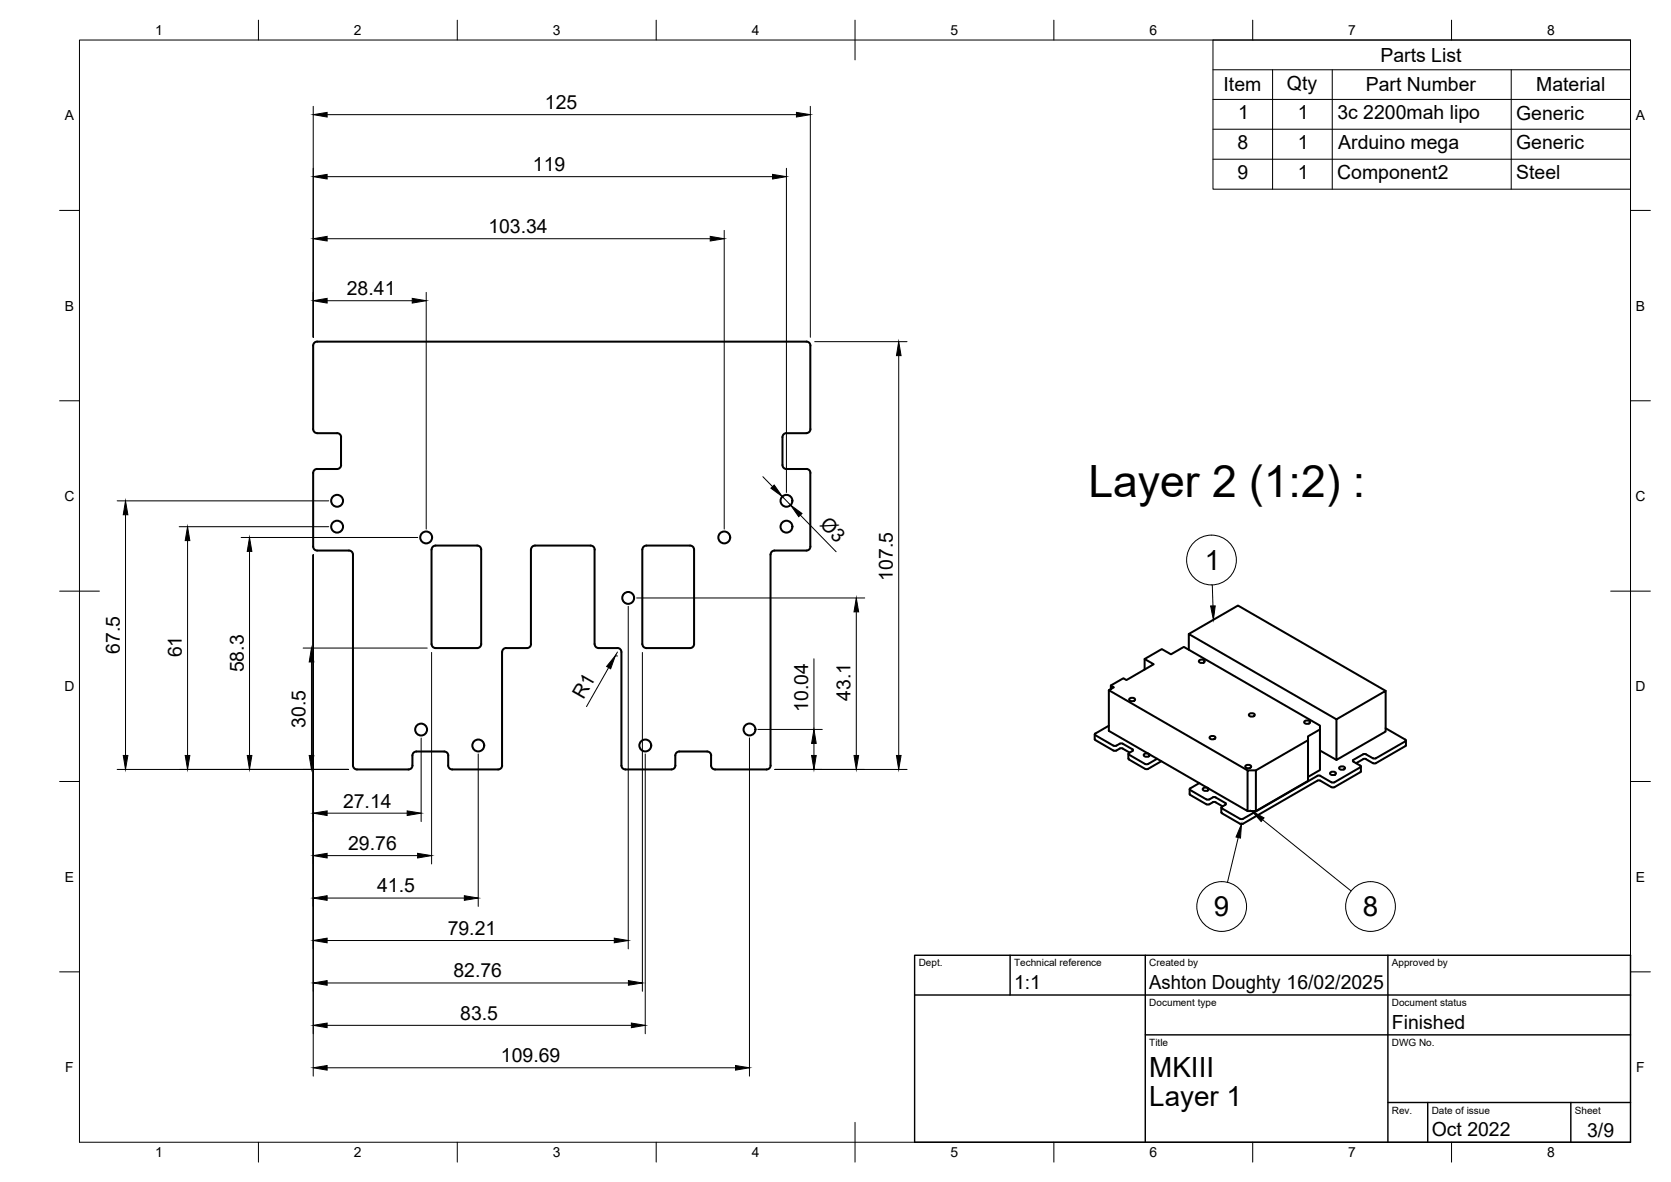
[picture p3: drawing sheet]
<svg xmlns="http://www.w3.org/2000/svg" width="420mm" height="297mm" viewBox="0 0 420 297" stroke-linecap="round" stroke-linejoin="round" font-family="sans-serif">
<!-- layer: Visible -->
<g fill="none" stroke="#000" stroke-width=".51">
<path d="M79.7 85.9h123.1M79.7 85.8a1.01 1.01 0 0 0-1 1v21.1a1.01 1.01 0 0 0 1 .9M202.8 85.8a1.01 1.01 0 0 1 1 1M203.8 86.9v21M79.7 108.9l5.1-.1a1.01 1.01 0 0 1 1 1.1l-.1 7a.97 .97 0 0 1-.9 1h-5.1M79.7 117.8a1.01 1.01 0 0 0-1 1v18.6a1.01 1.01 0 0 0 1 1M202.8 108.9l-5.1-.1a1.01 1.01 0 0 0-1 1.1v7a1.01 1.01 0 0 0 1 1h5.1M202.8 117.8a1.01 1.01 0 0 1 1 1M203.8 118.9v18.5M203.8 107.8a1.01 1.01 0 0 1-1 1M79.7 138.4h8a1.01 1.01 0 0 1 1.1 1v53a1.01 1.01 0 0 0 1 1h12.9a1.01 1.01 0 0 0 1-1v-2.5M108.8 137.4l.7-.3h10.5a1.01 1.01 0 0 1 1 1v23.8a1.01 1.01 0 0 1-1 1h-10.5a1.01 1.01 0 0 1-1-1v-23.8z"/>
<path d="M148.5 137.1h-14a1.04 1.04 0 0 0-1 1v23.8a1.01 1.01 0 0 1-1 1h-5.2M148.5 137.1a1.01 1.01 0 0 1 1 1M149.5 138.1v23.8M161.5 138.1v23.8M162.5 137.1h11a1.01 1.01 0 0 1 1 1v23.8a1.01 1.01 0 0 1-1 1h-11M162.5 137.1a1.01 1.01 0 0 0-1 1M202.8 138.4h-8a1.04 1.04 0 0 0-1.1 1l.1 53a1.01 1.01 0 0 1-1.1 1h-12.9a1.01 1.01 0 0 1-1-1v-2.5M203.8 137.3a1.01 1.01 0 0 1-1 1.1M298.9 159.3l12.4-7.1 37.1 21.4M126.2 163.9v28.5M127.3 162.8a1.01 1.01 0 0 0-1 1M149.5 161.9a1.01 1.01 0 0 0 1 1"/>
<path d="M150.5 162.9l4.7-.1a1.01 1.01 0 0 1 1.1 1v28.6a1.01 1.01 0 0 0 1 1h11.5M161.5 161.9a1.01 1.01 0 0 0 1 1M279.3 173.2v-.9l.8 .4-1.3 .7M284.1 175.5l.6-.1a.58 .58 0 0 1 .7 .5l-.7 .3a.58 .58 0 0 1-.8-.5zM287.8 168.3v-2.7l4.3-2.5 2.3 1.3 3.3-1.8 34.2 19.7v11.2l-3 1.7M287.8 165.6l2.3 1.3-6.9 4-.7-.5-3.2 1.9M298.9 163.3v-4l37.1 21.5M301.7 165.9l.5-.2a.58 .58 0 0 1 .7 .6l-.7 .3a.58 .58 0 0 1-.7-.5zM314.2 179.4l.6-.2a.58 .58 0 0 1 .7 .6l-.7 .3a.58 .58 0 0 1-.8-.6zM104.7 188.9h7a1.01 1.01 0 0 1 1 1M104.7 188.9a1.01 1.01 0 0 0-1 1M112.7 189.9v2.5a1.01 1.01 0 0 0 1 1h11.5"/>
<path d="M126.3 192.4a1.01 1.01 0 0 1-1 1M169.8 189.9v2.5M169.8 192.4a1.01 1.01 0 0 1-1 1M177.8 188.9h-7a1.01 1.01 0 0 0-1 1M177.8 188.9a1.01 1.01 0 0 1 1 1M275.3 184.5l.1 1.5M275.4 186l4.6 2.6M275.4 184.3l-.1 .3 .1 .1 4.6 2.7h.5l1.6-.6 2.7 1.5 .1 .3-1 .6-.1 .3 4.2 2.5M278.8 182.4l-3.4 1.9M280 188.6h.7M281.6 188.1l-.9 .5M281.6 188.1h.7"/>
<path d="M282.3 188.1l1.7 1M283.7 189.4v1.3M283.7 190.6l.2 .3 4.3 2.4 .5-.1 3.3-1.9M287.8 189.4l.5-.1a.58 .58 0 0 1 .7 .6l-.7 .3a.58 .58 0 0 1-.7-.6zM288 192h.7M291 190.7l-2.4 1.3M299.1 198.3l.1 1.4 4.1 2.4M301.6 196.8l-2.3 1.3-.2 .3 4.3 2.5 .4 .1 1.6-.7 2.7 1.5 .2 .3-1.2 .7 .2 .3M302.6 198l.6-.1a.58 .58 0 0 1 .7 .5l-.7 .4a.58 .58 0 0 1-.8-.6zM304.3 185.1l.6-.2a.58 .58 0 0 1 .7 .6l-.7 .3a.58 .58 0 0 1-.8-.5zM313.3 192.3l.5-.1a.58 .58 0 0 1 .8 .5l-.8 .4a.58 .58 0 0 1-.7-.6zM313.7 193.6l-34.9-20.2v10.3l34.9 20.1v-10.2h2.1"/>
<path d="M328.1 181.2l.6-.2a.58 .58 0 0 1 .7 .6l-.7 .3a.58 .58 0 0 1-.8-.5zM328.9 186l-13.1 7.6v10.2h-2.1M331.3 195l-18.8 10.8M331.3 195h.7M331.9 183.3l-3 1.7v11.2l-13.1 7.6M331.9 188.6l4.1 2.4M332 195l2.8 1.6M334.6 194l.6-.1a.58 .58 0 0 1 .7 .6l-.7 .3a.58 .58 0 0 1-.8-.6zM334.8 196.6h.7M336 180.8l12.4-7.2v10.2l-12.4 7.2zM336.9 192.7l.5-.1a.58 .58 0 0 1 .8 .5l-.8 .3a.58 .58 0 0 1-.7-.5zM340.3 191.4l1.8 1"/>
<path d="M342.1 194l-6.8 3.9-.5-.1-2.8-1.6h-.7l-18.8 10.8h-.7M342.1 192.8l-6.6 3.8M342.1 192.4l.1 .1-.1 .3M342.2 192.6v1.2l-.1 .2M345.2 190.6l-1.7-1-.5-.1-2.7 1.5-.1 .2 .1 .2M345.2 190.6h.8M348.4 183l5 2.9 .1 .1-.1 .3M353.4 186.3l-7.5 4.3M353.5 186.1l-.1 1.4-7.5 4.3h-.7l-2.2-1.1-2 1.1M303.4 202.1h.7M304.1 202.1l1.3-.6 2 1.1M307.1 202.9v1.3"/>
<path d="M307.1 204.1l4.7 2.9M307.2 203.1l4.6 2.7M311.8 205.8h.7"/>
<circle cx="84.8" cy="125.9" r="1.49"/>
<circle cx="84.8" cy="132.4" r="1.49"/>
<circle cx="107.2" cy="135.1" r="1.49"/>
<circle cx="182.1" cy="135.1" r="1.49"/>
<circle cx="197.7" cy="132.4" r="1.49"/>
<circle cx="197.7" cy="125.9" r="1.49"/>
<circle cx="158" cy="150.3" r="1.49"/>
<circle cx="105.9" cy="183.3" r="1.49"/>
<circle cx="120.3" cy="187.3" r="1.49"/>
<circle cx="162.3" cy="187.3" r="1.49"/>
<circle cx="188.5" cy="183.3" r="1.49"/>
</g>
<!-- layer: BORDER -->
<g fill="none" stroke="#000" stroke-width=".25">
<path d="M20 10.1h390v276.9h-390zM65 5.1v5M115 5.1v5M165 5.1v5M215 5.1v10M265 5.1v5M315 5.1v5M365 5.1v5M15 52.9h5M410 52.9h5M15 100.7h5M410 100.7h5"/>
<path d="M15 148.6h10M405 148.6h10M15 196.4h5M410 196.4h5M15 244.2h5M410 244.2h5M65 287v5M115 287v5M165 287v5M215 282.1v9.9M265 287v5M315 287v5"/>
<path d="M365 287v5"/>
</g>
<!-- layer: TITLEBLOCK -->
<path d="M230 240.1h180v46.9h-180zM230 250h180M254 240.1v9.9M288 240.1v46.9M349 240.1v46.9M288 260.1h122M349 277.1h61M359 277.1v9.9M395 277.1v9.9" fill="none" stroke="#000" stroke-width=".36"/>
<!-- layer: Parts Lists -->
<path d="M305 10.1h105v37.4h-105zM305 17.5h105M320 17.5v30M335 17.5v30M380 17.5v30M305 25h105M305 32.5h105M305 40h105" fill="none" stroke="#000" stroke-width=".25"/>
<!-- layer: Balloons -->
<g fill="none" stroke="#000" stroke-width=".25">
<circle cx="304.6" cy="140.7" r="6.3"/>
<circle cx="307.2" cy="227.8" r="6.3"/>
<circle cx="344.6" cy="227.8" r="6.3"/>
</g>
<!-- layer: 0 -->
<path d="M304.4 152.3h1.2l-.5 3.5zM312.2 207.1l-.3 3.5-1.1-.3zM314.7 203.8l3.1 1.7-.7 .9z" fill="#000" stroke="#000" stroke-width=".25"/>
<path d="M304.8 147l.2 5.3M311.3 210.5l-2.7 11.2M317.5 206l22.2 17.9" fill="none" stroke="#000" stroke-width=".25"/>
<!-- layer: FD_Dimensions -->
<g fill="none" stroke="#000" stroke-width=".25">
<path d="M78.8 26.7v58.1M82.3 28.8h118M203.8 26.7v58.1M82.3 44.4h111.9M82.3 60h96.3M182.1 57.9v75.1M197.7 42.3v81.5M82.3 75.6h21.4M107.2 73.5v59.5M204.9 85.9h23.2M226 89.4v100.5M191.8 119.8l2.4 2.5"/>
<path d="M29.5 125.9h53.2M31.6 129.4v60.5M45.1 132.4h37.6M47.2 135.9v54M60.6 135.1h44.5M62.7 138.6v51.3M78.8 139.5v130.9M196.7 124.8l2.1 2.1M201.2 129.4l9 9.2M158 152.4v86M160.1 150.3h57.3M215.3 153.8v36.1"/>
<path d="M76.2 162.9h31.2M78.3 166.4v23.5M108.5 164v53.1M153 167.8l-5.5 9.8M154.8 164.7l.5 .2M155.3 163.9l-.6 .8M161.5 164v85.1M204.7 165.6v17.7M29.5 193.4h58.2M105.9 185.5v21M120.2 189.5v38.3M162.2 189.5v70.3"/>
<path d="M188.4 185.4v85M190.5 183.3h16.3M194.8 193.4h33.3M204.7 186.8v3.1M82.3 215h22.7M82.3 204.4h20.1M82.3 236.4h72.2M82.3 225.7h34.5M82.3 257.7h76.4M82.3 247h75.7M82.3 268.3h102.6"/>
</g>
<g fill="#000" stroke="#000" stroke-width=".25">
<path d="M78.8 28.8l3.5-.6v1.2zM200.3 28.2l3.5 .6-3.5 .6zM78.8 44.4l3.5-.6v1.2zM78.8 60l3.5-.6v1.2zM178.6 59.4l3.5 .6-3.5 .6zM194.2 43.8l3.5 .6-3.5 .6zM78.8 75.6l3.5-.6v1.2zM103.7 75l3.5 .6-3.5 .6zM226 85.9l.6 3.5h-1.2zM31.6 125.9l.6 3.5h-1.2zM47.2 132.4l.5 3.5h-1.1zM62.7 135.1l.6 3.5h-1.1z"/>
<path d="M193.8 122.7l.9-.8 2 2.9zM198.8 126.9l2.9 2.1-.9 .8zM215.3 150.3l.6 3.5h-1.2zM78.3 162.9l.6 3.5h-1.2zM154.7 164.7l-1.2 3.4-1-.6zM31 189.9h1.2l-.6 3.5zM46.6 189.9h1.1l-.5 3.5zM62.2 189.9h1.1l-.6 3.5zM77.7 189.9h1.2l-.6 3.5zM204.1 189.9h1.1l-.5 3.5zM204.7 183.3l.5 3.5h-1.1zM214.7 189.9h1.2l-.6 3.5z"/>
<path d="M225.4 189.9h1.2l-.6 3.5zM78.8 215l3.5-.6v1.2zM78.8 204.4l3.5-.6v1.1zM102.4 203.8l3.5 .6-3.5 .5zM105 214.4l3.5 .6-3.5 .6zM78.8 236.4l3.5-.6v1.1zM78.8 225.7l3.5-.6v1.2zM116.8 225.1l3.4 .6-3.4 .6zM154.5 235.8l3.5 .6-3.5 .5zM78.8 257.7l3.5-.6v1.2zM78.8 247l3.5-.6v1.2zM158 246.4l3.5 .6-3.5 .6z"/>
<path d="M158.7 257.1l3.5 .6-3.5 .6zM78.8 268.3l3.5-.5v1.1zM184.9 267.8l3.5 .5-3.5 .6z"/>
</g>
<text font-size="11.2" x="273.7" y="124.9">Layer 2 (1:2) :</text>
<g font-size="7">
<text x="302.9" y="143.3">1</text>
<text x="305.2" y="230.3">9</text>
<text x="342.7" y="230.3">8</text>
<text x="289" y="270.6">MKIII</text>
<text x="289" y="278.1">Layer 1</text>
</g>
<g font-size="4.9">
<text x="347.1" y="15.5">Parts List</text>
<text x="307.7" y="23">Item</text>
<text x="323.6" y="22.5">Qty</text>
<text x="343.4" y="23">Part Number</text>
<text x="386.3" y="23">Material</text>
<text x="137" y="27.4">125</text>
<text x="311.3" y="29.9">1</text>
<text x="326.3" y="29.9">1</text>
<text x="336.3" y="30">3c 2200mah lipo</text>
<text x="381.2" y="30">Generic</text>
<text x="311.1" y="37.4">8</text>
<text x="326.3" y="37.4">1</text>
<text x="336.5" y="37.5">Arduino mega</text>
<text x="381.2" y="37.5">Generic</text>
<text x="134" y="42.9">119</text>
<text x="311.1" y="44.9">9</text>
<text x="326.3" y="44.9">1</text>
<text x="336.2" y="45.1">Component2</text>
<text x="381.3" y="45.1">Steel</text>
<text x="122.8" y="58.5">103.34</text>
<text x="87.2" y="74.1">28.41</text>
<text x="206" y="132" transform="rotate(46 206 132)">Ø3</text>
<text x="224.5" y="145.9" transform="rotate(-90 224.5 145.9)">107.5</text>
<text x="30.1" y="164.4" transform="rotate(-90 30.1 164.4)">67.5</text>
<text x="45.7" y="165.2" transform="rotate(-90 45.7 165.2)">61</text>
<text x="61.3" y="169" transform="rotate(-90 61.3 169)">58.3</text>
<text x="146.7" y="176" transform="rotate(-60 146.7 176)">R1</text>
<text x="203.2" y="179" transform="rotate(-90 203.2 179)">10.04</text>
<text x="213.8" y="176.2" transform="rotate(-90 213.8 176.2)">43.1</text>
<text x="76.9" y="182.9" transform="rotate(-90 76.9 182.9)">30.5</text>
<text x="86.3" y="203">27.14</text>
<text x="87.5" y="213.6">29.76</text>
<text x="94.8" y="224.2">41.5</text>
<text x="112.6" y="234.9">79.21</text>
<text x="114" y="245.6">82.76</text>
<text x="255" y="248.5">1:1</text>
<text x="289" y="248.5">Ashton Doughty 16/02/2025</text>
<text x="115.7" y="256.2">83.5</text>
<text x="350" y="258.6">Finished</text>
<text x="126" y="266.9">109.69</text>
<text x="360" y="285.5">Oct 2022</text>
<text x="399.1" y="285.7">3/9</text>
</g>
<g font-size="3.5">
<text x="39" y="8.8">1</text>
<text x="89" y="8.8">2</text>
<text x="139" y="8.8">3</text>
<text x="189" y="8.8">4</text>
<text x="239" y="8.8">5</text>
<text x="289" y="8.8">6</text>
<text x="339" y="8.8">7</text>
<text x="389" y="8.8">8</text>
<text x="16.3" y="30.2">A</text>
<text x="411.3" y="30.2">A</text>
<text x="16.3" y="78">B</text>
<text x="411.3" y="78">B</text>
<text x="16.2" y="125.9">C</text>
<text x="411.2" y="125.9">C</text>
<text x="16.2" y="173.7">D</text>
<text x="411.2" y="173.7">D</text>
<text x="16.3" y="221.6">E</text>
<text x="411.3" y="221.6">E</text>
<text x="16.4" y="269.4">F</text>
<text x="411.4" y="269.4">F</text>
<text x="39" y="290.8">1</text>
<text x="89" y="290.8">2</text>
<text x="139" y="290.8">3</text>
<text x="189" y="290.8">4</text>
<text x="239" y="290.8">5</text>
<text x="289" y="290.8">6</text>
<text x="339" y="290.8">7</text>
<text x="389" y="290.8">8</text>
</g>
<g font-size="2.5">
<text x="231" y="242.9">Dept.</text>
<text x="255" y="242.9">Technical reference</text>
<text x="289" y="242.9">Created by</text>
<text x="350" y="242.9">Approved by</text>
<text x="289" y="252.8">Document type</text>
<text x="350" y="252.8">Document status</text>
<text x="289" y="262.9">Title</text>
<text x="350" y="262.9">DWG No.</text>
<text x="350" y="279.9">Rev.</text>
<text x="360" y="279.9">Date of issue</text>
<text x="396" y="279.9">Sheet</text>
</g>
</svg>
